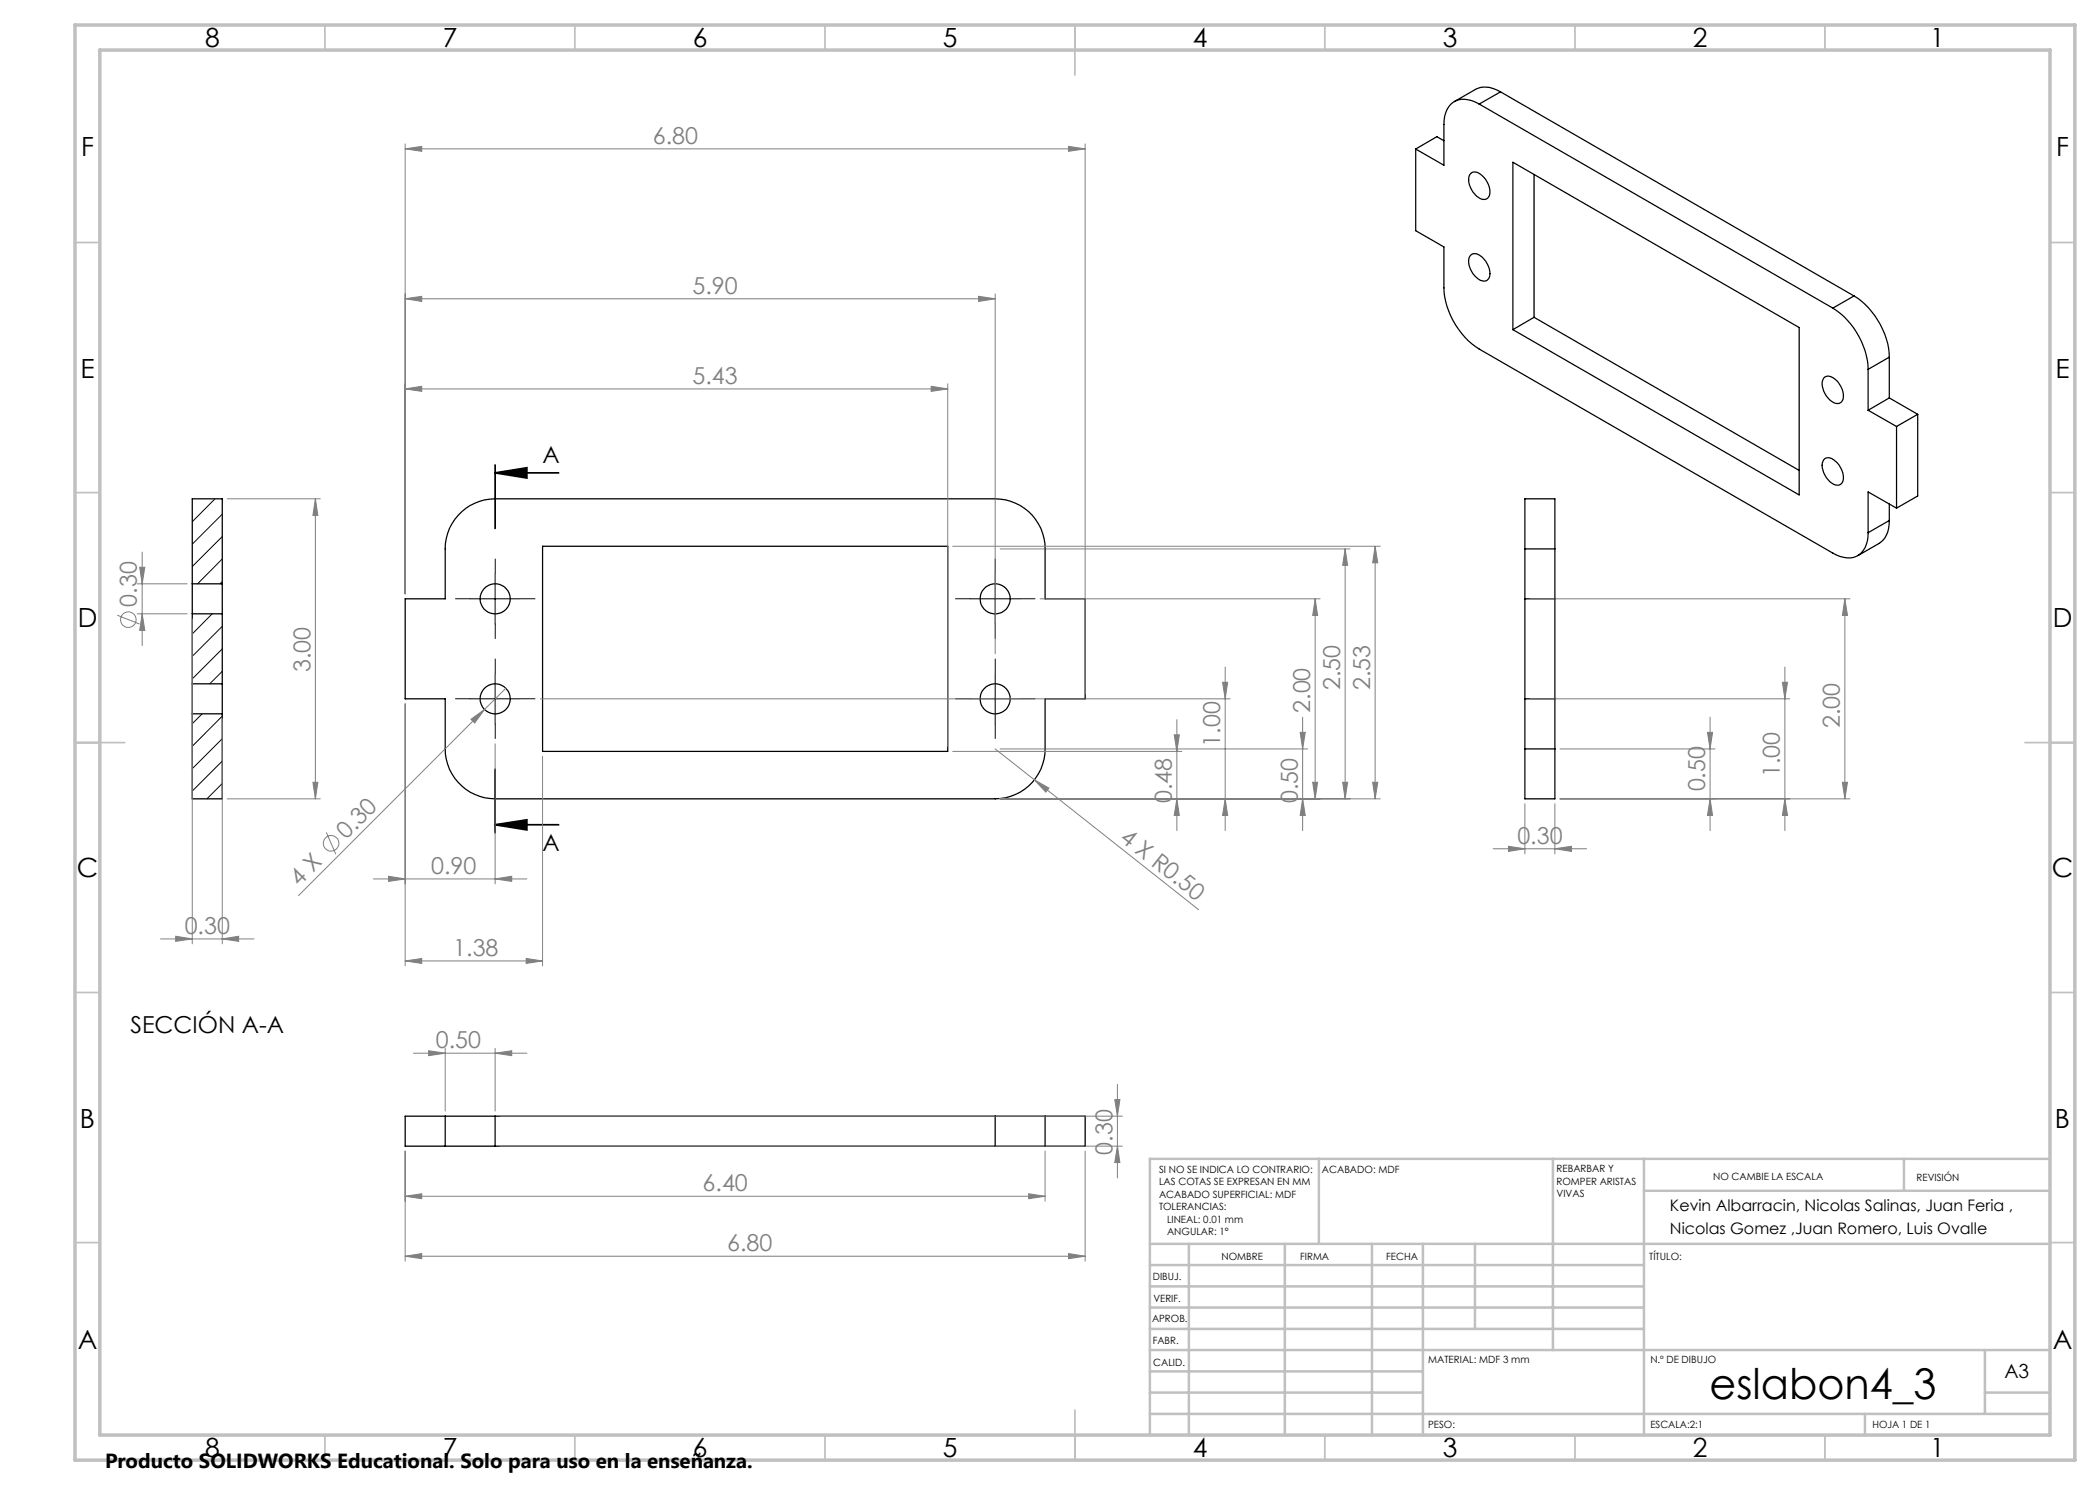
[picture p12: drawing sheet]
<svg xmlns="http://www.w3.org/2000/svg" width="420mm" height="297mm" viewBox="0 0 420 297" stroke-linecap="round" stroke-linejoin="round" font-family="sans-serif">
<g fill="none" stroke="#000" stroke-width=".25">
<path d="M300.1 18.4a5 5 0 0 0-5-.5l-4.2 2.4M300.1 18.4l-4.3 2.4M300.1 18.4l70.7 40.8M283.1 29.8v16.3l5.7 3.3v8.2a15.6 15.6 0 0 0 7 12.2l70.8 40.8a4.6 4.6 0 0 0 5.7 0 5.7 5.7 0 0 0 1.3-4.1M288.8 28.1l-1.4-.8-4.3 2.5M294 34.8a1.54 1.54 0 0 1 2.4 .3 3.8 3.8 0 0 1 1.3 4.4 1.39 1.39 0 0 1-2 0 4.3 4.3 0 0 1-1.8-4.4zM295.8 20.8a4.6 4.6 0 0 0-5.7 .1 5.7 5.7 0 0 0-1.3 4v8.2l-5.7-3.3M295.8 20.8l70.8 40.8M302.6 32.5l57.2 33v33.5l-57.2-33.1zM306.8 34.9v28.6M294 51.1a1.39 1.39 0 0 1 2.1 0 4.3 4.3 0 0 1 1.8 4.4 1.21 1.21 0 0 1-1.8 .6 4.4 4.4 0 0 1-2.2-4.7zM370.8 59.2a15.6 15.6 0 0 1 7.1 12.2"/>
<path d="M370.8 59.2l-4.2 2.4M306.8 63.5l-4.2 2.4M306.8 63.5l53 30.6M365 75.4a2.43 2.43 0 0 1 2.8 1.4 3.3 3.3 0 0 1 .6 3.5 1.38 1.38 0 0 1-2 0 4.2 4.2 0 0 1-1.8-4.4zM366.6 61.6a15.6 15.6 0 0 1 7 12.3M373.6 73.9v8.2M377.9 71.4l-4.3 2.5M377.9 79.6l-4.3 2.5M377.9 71.4v8.2M377.9 79.6l5.6 3.3M365 91.7a1.75 1.75 0 0 1 2.1 .6 3.8 3.8 0 0 1 1.3 4.3 1.38 1.38 0 0 1-2 0 4.2 4.2 0 0 1-1.8-4.4zM373.6 82.1l5.7 3.2"/>
<path d="M379.3 85.3v16.3M383.5 82.9l-4.2 2.4M383.5 82.9v16.3l-4.2 2.4M38.5 116.8v6M38.5 116.8v-17h5.9v17M38.5 116.8h5.9M44.4 116.8v6M92.4 102.3a10.1 10.1 0 0 1 6.6-2.5h100a10 10 0 0 1 10 10v10h8v20h-8v10a10 10 0 0 1-10 10h-100a10 10 0 0 1-10-10v-10h-8v-20h8v-10a9.8 9.8 0 0 1 3.4-7.5zM108.5 109.3h81v41h-81zM305 109.8v-10h6v10M305 119.8h6M305 109.8v40"/>
<path d="M305 109.8h6M311 109.8v40M377.9 104.1a5 5 0 0 1-2.1 4.6l-4.2 2.4M377.9 100.8v3.3M377.9 104.1l-4.3 2.4M379.3 101.6l-5.7-3.2v8.1M38.5 136.8v6M38.5 136.8h5.9M38.5 122.8h5.9M38.5 122.8v14M44.4 136.8v6M44.4 122.8v14"/>
<path d="M305 139.8h6M38.5 142.8v17h5.9v-17M38.5 142.8h5.9M305 149.8v10h6v-10M305 149.8h6M89 229.2h10M89 223.2h10M89 223.2v6M89 223.2h-8v6h8M99 223.2v6M99 229.2h100M99 223.2h100"/>
<path d="M199 229.2h10M199 223.2h10M199 223.2v6M209 223.2v6M209 223.2h8v6h-8"/>
<circle cx="99" cy="119.8" r="3"/>
<circle cx="199" cy="119.8" r="3"/>
<circle cx="99" cy="139.8" r="3"/>
<circle cx="199" cy="139.8" r="3"/>
</g>
<g fill="none" stroke="#000" stroke-width=".2">
<path d="M38.5 99.8h.1M43 99.8l-4.5 4.5M44.4 102.8l-5.9 6M44.4 107.3l-5.9 6M44.4 111.8l-4.9 5M44.4 116.3l-.4 .5M94 119.8h10M99 114.8v10M194 119.8h10M199 114.8v10M42.4 122.8l-3.9 4M44.4 125.3l-5.9 6"/>
<path d="M44.4 129.8l-5.9 6M44.4 134.3l-2.5 2.5M94 139.8h10M99 134.8v10M194 139.8h10M199 134.8v10M40.4 142.8l-1.9 1.9M44.4 143.2l-5.9 6.1M44.4 147.7l-5.9 6M44.4 152.2l-5.9 6M44.4 156.7l-3 3.1"/>
</g>
<g fill="none" stroke="#808080" stroke-width=".2">
<path d="M81 29.8l3.3-.5v1zM81 28.8v90M81 29.8h136M213.7 29.3l3.3 .5-3.3 .5zM217 28.8v110M81 59.8l3.3-.5v1zM81 59.8h118M195.7 59.3l3.3 .5-3.3 .5zM199 58.8v72M81 77.8l3.3-.5v1zM81 77.8h108.5M186.2 77.3l3.3 .5-3.3 .5z"/>
<path d="M189.5 76.8v72.5M45.4 99.8h18.7M63.1 99.8v60M63.1 99.8l.5 3.3h-1zM27.4 116.8h10M27.9 113.4h1.1l-.6 3.4zM28.4 110.4v18.7M190.5 109.3h85.5M200 109.8h70M208 119.8h56M263 119.8v40M263 119.8l.5 3.3h-1z"/>
<path d="M269 109.8v50M269 109.8l.5 3.3h-1zM275 109.3v50.5M275 109.3l.6 3.3h-1.1zM306 119.8h64M369 119.8v40M369 119.8l.5 3.3h-1zM23.5 123l4.4 1.8M27.4 122.8h10M28.4 122.8l.6 3.3h-1.1zM38.5 123.8v65M101.2 137.7l-4.3 4.2"/>
<path d="M108.1 139.8h137.9M244.5 136.5h1l-.5 3.3zM245 133.4v32.7M306 139.8h52M356.5 136.5h1l-.5 3.3zM357 133.4v32.7M44.4 143.8v45M45.4 159.8h18.7M62.6 156.5h1l-.5 3.3zM81 140.8v52.4M94.2 143.9l2.7-2-2 2.7zM96.9 141.9l-37.2 37.2"/>
<path d="M99 148.8v28M108.5 151.3v41.9M190.5 150.3h45.9M199 149.8l40.7 32.1M200 159.8h76M200 149.8h61.5M206.9 156l2.9 1.6-.6 .8zM234.8 147h1.1l-.5 3.3zM235.4 143.9v22.2M235.4 159.8l.5 3.3h-1.1zM245 159.8l.5 3.3h-1zM260 146.5h1.1l-.6 3.3z"/>
<path d="M260.5 143.4v22.7M260.5 159.8l.6 3.3h-1.1zM262.5 156.5h1l-.5 3.3zM268.5 156.5h1l-.5 3.3zM274.5 156.5h1.1l-.6 3.3zM312 159.8h58M312 149.8h31M341.5 146.5h1l-.5 3.3zM342 159.8l.5 3.3h-1zM342 143.4v22.7M357 159.8l.5 3.3h-1zM368.5 156.5h1l-.5 3.3z"/>
<path d="M65.3 166.5l1.9 4.3M74.7 175.8h30.7M77.7 175.3l3.3 .5-3.3 .5zM99 175.8l3.3-.5v1zM298.6 169.8h18.7M301.7 169.3l3.3 .5-3.3 .5zM305 160.8v10M311 169.8l3.3-.5v1zM311 160.8v10M32.1 187.8h18.7M35.1 187.3l3.4 .5-3.4 .5zM44.4 187.8l3.3-.5v1z"/>
<path d="M81 192.2l3.3-.5v1zM81 192.2h27.5M105.2 191.7l3.3 .5-3.3 .5zM82.7 210.6h22.7M85.7 210.1l3.3 .5-3.3 .5zM89 209.7v12.5M99 210.6l3.3-.5v1zM99 209.7v12.5M223 219.9h1l-.5 3.3zM223.5 216.9v18.7M81 239.3l3.3-.5v.9zM81 230.2v22"/>
<path d="M81 239.3h128M100 223.2h124.5M100 229.2h124.5M205.7 238.8l3.3 .5-3.3 .4zM209 230.2v10M217 230.2v22M223.5 229.2l.5 3.3h-1zM81 251.2l3.3-.5v1zM81 251.2h136M213.7 250.7l3.3 .5-3.3 .5z"/>
<circle cx="25.7" cy="123.9" r="1.55"/>
<circle cx="66.2" cy="168.7" r="1.55"/>
</g>
<path d="M99 94.6l6.4-1v2zM99 94.6h12.7M99 93v12.7M99 153.8v12.7M99 165l6.4-1v2zM99 165h12.7" fill="none" stroke="#000" stroke-width=".35"/>
<g fill="none" stroke="#000" stroke-width=".2" stroke-dasharray="15.2 1.3 1.3 1.3" stroke-linecap="butt">
<path d="M94 119.8h-3M99 114.8v-3.1M104 119.8h3.1M194 119.8h-3M199 114.8v-3.1M204 119.8h3.1M94 139.8h-3M99 124.8v3M99 134.8v-3.1M104 139.8h3.1M194 139.8h-3M199 124.8v3"/>
<path d="M199 134.8v-3.1M204 139.8h3.1M99 144.8v3M199 144.8v3"/>
</g>
<g fill="none" stroke="#c0c0c0" stroke-width=".35">
<path d="M65 5v5M115 5v5M165 5v5M215 5v10M265 5v5M315 5v5M365 5v5M15 48.5h5M410 48.5h5M15 98.5h5M410 98.5h5M15 148.5h10"/>
<path d="M405 148.5h10M15 198.5h5M410 198.5h5M15 248.5h5M410 248.5h5M65 287v5M115 287v5M165 287v5M215 282v10M265 287v5M315 287v5M365 287v5"/>
</g>
<g fill="none" stroke="#c0c0c0" stroke-width=".5">
<path d="M263.8 231.8v17M310.6 231.8v38.2M328.8 231.8v55.2M328.8 238.2h81.2M380.8 231.8v6.4M410 231.8h-180v55.2M230 248.8h180M230 257.3h98.8M230 253h98.8M237.8 248.8v38.2M257 248.8v38.2M274.4 248.8v38.2"/>
<path d="M284.6 248.8v38.2M295 248.8v17M230 265.8h98.8M230 261.5h98.8M230 278.5h54.6M230 274.3h54.6M230 270h180M397 278.5h13M397 270v12.8M230 282.8h180M373 282.8v4.2"/>
</g>
<path d="M15 5h400v287h-400zM20 10h390v277h-390z" fill="none" stroke="#c0c0c0" stroke-width=".7"/>
<path d="M99 94.6l6.4-1v2zM99 165l6.4-1v2z" fill="#000"/>
<g fill="#808080">
<path d="M94.2 143.9l2.7-2-2 2.7z"/>
<path d="M206.9 156l2.9 1.6-.6 .8z"/>
<path d="M44.4 187.8l3.3-.5v1zM35.1 187.3l3.4 .5-3.4 .5z"/>
<path d="M77.7 175.3l3.3 .5-3.3 .5zM99 175.8l3.3-.5v1zM81 192.2l3.3-.5v1zM105.2 191.7l3.3 .5-3.3 .5zM81 77.8l3.3-.5v1zM186.2 77.3l3.3 .5-3.3 .5zM81 59.8l3.3-.5v1zM195.7 59.3l3.3 .5-3.3 .5zM81 29.8l3.3-.5v1zM213.7 29.3l3.3 .5-3.3 .5zM81 239.3l3.3-.5v.9zM205.7 238.8l3.3 .5-3.3 .4zM81 251.2l3.3-.5v1zM213.7 250.7l3.3 .5-3.3 .5z"/>
<path d="M311 169.8l3.3-.5v1zM301.7 169.3l3.3 .5-3.3 .5z"/>
<path d="M235.4 159.8l.5 3.3h-1.1zM234.8 147h1.1l-.5 3.3zM260.5 159.8l.6 3.3h-1.1zM260 146.5h1.1l-.6 3.3zM245 159.8l.5 3.3h-1zM244.5 136.5h1l-.5 3.3zM262.5 156.5h1l-.5 3.3zM263 119.8l.5 3.3h-1zM268.5 156.5h1l-.5 3.3zM269 109.8l.5 3.3h-1zM274.5 156.5h1.1l-.6 3.3zM275 109.3l.6 3.3h-1.1zM357 159.8l.5 3.3h-1zM356.5 136.5h1l-.5 3.3zM368.5 156.5h1l-.5 3.3zM369 119.8l.5 3.3h-1zM62.6 156.5h1l-.5 3.3zM63.1 99.8l.5 3.3h-1z"/>
<path d="M223 219.9h1l-.5 3.3zM223.5 229.2l.5 3.3h-1z"/>
<path d="M27.9 113.4h1.1l-.6 3.4zM28.4 122.8l.6 3.3h-1.1z"/>
<path d="M341.5 146.5h1l-.5 3.3zM342 159.8l.5 3.3h-1z"/>
<path d="M85.7 210.1l3.3 .5-3.3 .5zM99 210.6l3.3-.5v1z"/>
</g>
<text font-size="8.5" x="341.9" y="279.7">eslabon4_3</text>
<g font-size="5.3">
<text x="41" y="9.5">8</text>
<text x="88.5" y="9.5">7</text>
<text x="138.5" y="9.5">6</text>
<text x="188.5" y="9.5">5</text>
<text x="238.5" y="9.5">4</text>
<text x="288.5" y="9.5">3</text>
<text x="338.5" y="9.5">2</text>
<text x="386" y="9.5">1</text>
<text x="16.2" y="31.2">F</text>
<text x="411.2" y="31.2">F</text>
<text x="16.1" y="75.5">E</text>
<text x="411.1" y="75.5">E</text>
<text x="15.5" y="125.5">D</text>
<text x="410.5" y="125.5">D</text>
<text x="15.4" y="175.5">C</text>
<text x="410.4" y="175.5">C</text>
<text x="16" y="225.5">B</text>
<text x="411" y="225.5">B</text>
<text x="15.5" y="269.7">A</text>
<text x="410.5" y="269.7">A</text>
<text x="41" y="291.5">8</text>
<text x="88.5" y="291.5">7</text>
<text x="138.5" y="291.5">6</text>
<text x="188.5" y="291.5">5</text>
<text x="238.5" y="291.5">4</text>
<text x="288.5" y="291.5">3</text>
<text x="338.5" y="291.5">2</text>
<text x="386" y="291.5">1</text>
</g>
<g font-size="4.7" fill="#808080">
<text x="130.5" y="28.7">6.80</text>
<text x="138.5" y="58.7">5.90</text>
<text x="138.5" y="76.7">5.43</text>
<text x="27.4" y="121.3" transform="rotate(-90 27.4 121.3)">0.30</text>
<text x="62.1" y="134.5" transform="rotate(-90 62.1 134.5)">3.00</text>
<text x="262" y="142.6" transform="rotate(-90 262 142.6)">2.00</text>
<text x="268" y="138" transform="rotate(-90 268 138)">2.50</text>
<text x="274" y="138" transform="rotate(-90 274 138)">2.53</text>
<text x="244" y="149.3" transform="rotate(-90 244 149.3)">1.00</text>
<text x="368" y="145.7" transform="rotate(-90 368 145.7)">2.00</text>
<text x="356" y="155.5" transform="rotate(-90 356 155.5)">1.00</text>
<text x="234.4" y="160.6" transform="rotate(-90 234.4 160.6)">0.48</text>
<text x="259.5" y="160.6" transform="rotate(-90 259.5 160.6)">0.50</text>
<text x="341" y="158.3" transform="rotate(-90 341 158.3)">0.50</text>
<text x="223.7" y="168" transform="rotate(38 223.7 168)">4 X R0.50</text>
<text x="69.3" y="168" transform="rotate(-45 69.3 168)">0.30</text>
<text x="303.5" y="168.7">0.30</text>
<text x="59.9" y="177.4" transform="rotate(-45 59.9 177.4)">4 X</text>
<text x="86.2" y="174.7">0.90</text>
<text x="36.9" y="186.7">0.30</text>
<text x="90.7" y="191.2">1.38</text>
<text x="87.2" y="209.6">0.50</text>
<text x="222.5" y="230.9" transform="rotate(-90 222.5 230.9)">0.30</text>
<text x="140.5" y="238.2">6.40</text>
<text x="145.4" y="250.2">6.80</text>
</g>
<g font-size="4.7">
<text x="108.5" y="92.6">A</text>
<text x="108.5" y="170.2">A</text>
<text x="26.1" y="206.6">SECCIÓN A-A</text>
</g>
<text font-size="4.1" x="21" y="293.7">Producto SOLIDWORKS Educational. Solo para uso en la enseñanza.</text>
<text font-size="3.9" x="400.9" y="275.5">A3</text>
<g font-size="3.2">
<text x="334" y="242.3">Kevin Albarracin, Nicolas Salinas, Juan Feria ,</text>
<text x="334" y="246.8">Nicolas Gomez ,Juan Romero, Luis Ovalle</text>
</g>
<g font-size="2">
<text x="231.8" y="234.6">SI NO SE INDICA LO CONTRARIO:</text>
<text x="231.8" y="237.1">LAS COTAS SE EXPRESAN EN MM</text>
<text x="231.8" y="239.6">ACABADO SUPERFICIAL: MDF</text>
<text x="264.4" y="234.6">ACABADO: MDF</text>
<text x="311.3" y="234.5">REBARBAR Y</text>
<text x="311.3" y="237">ROMPER ARISTAS</text>
<text x="311.3" y="239.5">VIVAS</text>
<text x="342.6" y="236">NO CAMBIE LA ESCALA</text>
<text x="383.3" y="236.2">REVISIÓN</text>
<text x="231.8" y="242.1">TOLERANCIAS:</text>
<text x="233.4" y="244.6">LINEAL: 0.01 mm</text>
<text x="233.4" y="247.1">ANGULAR: 1°</text>
<text x="244.3" y="252">NOMBRE</text>
<text x="260" y="251.9">FIRMA</text>
<text x="277.2" y="251.9">FECHA</text>
<text x="329.9" y="251.9">TÍTULO:</text>
<text x="230.6" y="256.1">DIBUJ.</text>
<text x="230.7" y="260.3">VERIF.</text>
<text x="230.4" y="264.4">APROB.</text>
<text x="230.5" y="268.8">FABR.</text>
<text x="230.7" y="273.1">CALID.</text>
<text x="285.6" y="272.5">MATERIAL: MDF 3 mm</text>
<text x="330.1" y="272.5">N.º DE DIBUJO</text>
<text x="285.6" y="285.5">PESO:</text>
<text x="330.1" y="285.6">ESCALA:2:1</text>
<text x="374.5" y="285.6">HOJA 1 DE 1</text>
</g>
</svg>
